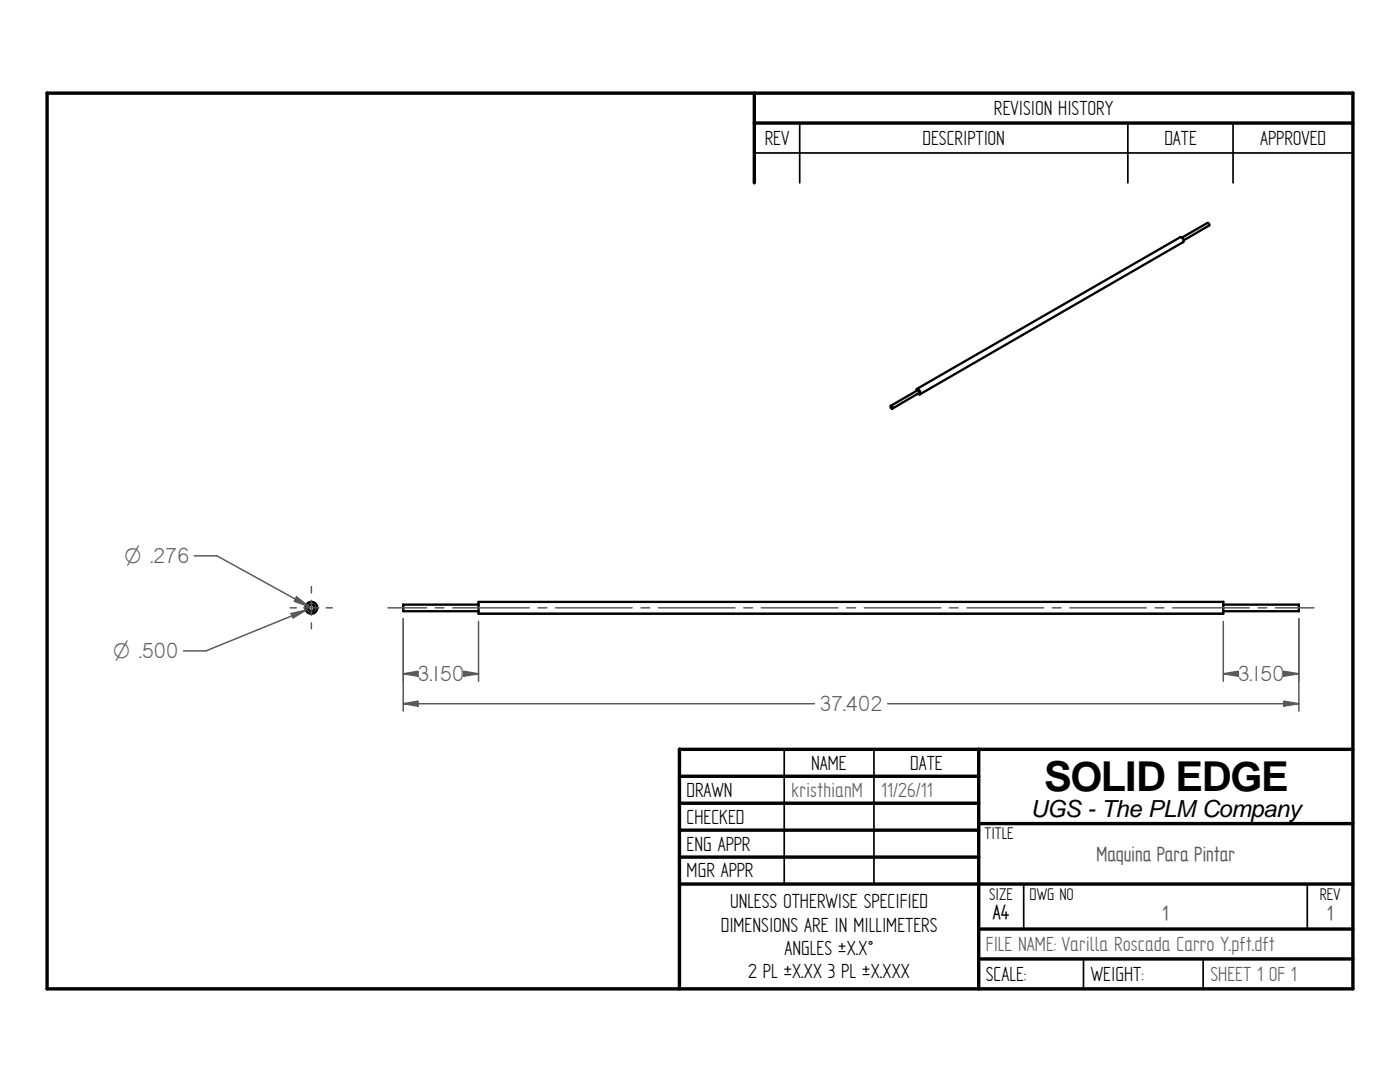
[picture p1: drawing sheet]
<svg xmlns="http://www.w3.org/2000/svg" width="279mm" height="216mm" viewBox="0 0 279 216" stroke-linecap="round" stroke-linejoin="round" font-family="sans-serif">
<g fill="none" stroke="#000" stroke-width=".68">
<path d="M9.4 18.6l260.6-.1v178.8h-260.6zM150.5 18.6v17.9M150.5 24.6h119.5M135.6 149.5v47.8M135.6 149.5h134.4M135.6 154.9h59.7M195.3 149.5v47.8M135.6 160.3h59.7M135.6 165.7h59.7M135.6 171h59.7M135.6 176.4h134.4M195.3 164.3h74.7"/>
<path d="M195.3 185.4h74.7M195.3 191.3h74.7"/>
</g>
<path d="M150.5 30.5h119.5M159.6 24.6v11.9M225.1 24.6v11.9M246.1 24.6v11.9M156.5 149.5v26.9M174.4 149.5v26.9M204.3 176.5v8.9M260.9 176.5v8.9M216.2 191.3v6M240.1 191.3v6" fill="none" stroke="#000" stroke-width=".34"/>
<g fill="none" stroke="#000" stroke-width=".47">
<path d="M236.1 48.3a.68 .68 0 0 0-.6-1l-52.6 30.3M236.1 48.3l-52.5 30.4M241.3 45v-.3l-.3-.2-5.1 2.9M241.3 45l-5.1 3M182.8 78l.2-.4a.73 .73 0 0 1 .6 1.1M183.2 78.6l.4 .1M183.4 78.4v-.3l-.3-.2-5.3 3.1M183.4 78.4l-5.3 3.1M177.8 81v-.1a.39 .39 0 0 1 .3 .6l-.3-.1zM80.4 120.6h15.1M80.5 120.6v1.4h15M95.5 120.1h148.6"/>
<path d="M244.1 120.6h15.1M244.1 120.1v2.4h-148.6v-2.4M259.2 120.6v1.4h-15.1"/>
<circle cx="62.1" cy="121.3" r=".65"/>
<circle cx="62.1" cy="121.3" r="1.18"/>
</g>
<path d="M61.1 121.6a1.08 1.08 0 0 1 .9-1.4 1.08 1.08 0 0 1 1.2 1.2 1.08 1.08 0 0 1-1.4 .9M95.5 122.4h148.6M95.5 120.2h148.6" fill="none" stroke="#000" stroke-width=".25"/>
<path d="M43.2 110.9l18.4 10.1M59.2 119.1l2.4 1.9-2.9-1z" fill="none" stroke="#595959" stroke-width=".3"/>
<path d="M59.2 119.1l2.4 1.9-2.9-1z" fill="#595959"/>
<path d="M38.8 110.9h4.5M58.1 122.4l2.9-.6-2.5 1.5zM61 121.8l-19.9 8.1" fill="none" stroke="#595959" stroke-width=".3"/>
<path d="M58.1 122.4l2.9-.6-2.5 1.5z" fill="#595959"/>
<path d="M36.6 129.9h4.5M92.5 133.9l3 .6-3 .4z" fill="none" stroke="#595959" stroke-width=".3"/>
<path d="M92.5 133.9l3 .6-3 .4z" fill="#595959"/>
<path d="M80.5 134.5l2.9-.6v1z" fill="none" stroke="#595959" stroke-width=".3"/>
<path d="M80.5 134.5l2.9-.6v1z" fill="#595959"/>
<path d="M80.4 134.5h1.9M80.5 123.4v12.5M93.7 134.5h1.8M95.5 124v11.9M244.1 134.5l3-.6v1z" fill="none" stroke="#595959" stroke-width=".3"/>
<path d="M244.1 134.5l3-.6v1z" fill="#595959"/>
<path d="M256.2 133.9l3 .6-3 .4z" fill="none" stroke="#595959" stroke-width=".3"/>
<path d="M256.2 133.9l3 .6-3 .4z" fill="#595959"/>
<path d="M244.1 124v11.9M244.1 134.5h1.9M257.4 134.5h1.8M259.2 123.4v12.5M80.5 140.4l2.9-.5v1z" fill="none" stroke="#595959" stroke-width=".3"/>
<path d="M80.5 140.4l2.9-.5v1z" fill="#595959"/>
<path d="M256.2 139.9l3 .5-3 .5z" fill="none" stroke="#595959" stroke-width=".3"/>
<path d="M256.2 139.9l3 .5-3 .5z" fill="#595959"/>
<g fill="none" stroke="#595959" stroke-width=".3">
<path d="M62.1 117.1v.5M62.1 117.6v.2M62.1 117.9v.4M62.1 119.8v3M57.9 121.3h.5M58.5 121.3h.1M58.7 121.3h.4M60.6 121.3h3M62.1 124.3v.4M62.1 124.8v.1M62.1 125.1v.4M65.1 121.3h.4"/>
<path d="M65.7 121.3h.1M65.9 121.3h.4M77.4 121.3h7.7M80.5 123.4v18.5M86.9 121.3h1.7M90.4 121.3h15.2M107.4 121.3h1.7M110.9 121.3h15.3M127.9 121.3h1.8M131.4 121.3h15.3M148.4 121.3h1.8M151.9 121.3h15.3"/>
<path d="M169 121.3h1.7M172.5 121.3h15.2M189.5 121.3h1.7M193 121.3h15.3M210 121.3h1.8M213.5 121.3h15.3M230.5 121.3h1.8M234 121.3h15.3M251.1 121.3h1.7M254.6 121.3h7.6M259.2 123.4v18.5M80.5 140.4h82"/>
<path d="M177.2 140.4h82"/>
</g>
<text font-size="8.2" x="208.4" y="157.8">SOLID EDGE</text>
<g font-size="4.9" fill="#595959">
<text x="83.3" y="135.9">3.150</text>
<text x="247" y="135.9">3.150</text>
<text x="163.5" y="141.9">37.402</text>
</g>
<text font-size="4.7" x="205.7" y="163">UGS - The PLM Company</text>
<g font-size="4.6">
<text x="198.4" y="22.9">REVISION HISTORY</text>
<text x="152.6" y="28.9">REV</text>
<text x="184.1" y="28.9">DESCRIPTION</text>
<text x="232.4" y="28.9">DATE</text>
<text x="251.5" y="28.9">APPROVED</text>
<text x="161.9" y="153.6">NAME</text>
<text x="181.7" y="153.6">DATE</text>
<text x="137" y="159">DRAWN</text>
<text x="137" y="164.3">CHECKED</text>
<text x="137" y="169.7">ENG APPR</text>
<text x="137" y="175.1">MGR APPR</text>
<text x="143.8" y="185.9">DIMENSIONS ARE IN MILLIMETERS</text>
<text x="145.7" y="181.2">UNLESS OTHERWISE SPECIFIED</text>
<text x="198.2" y="183.4">A4</text>
<text x="156.5" y="190.6">ANGLES ±X.X°</text>
<text x="149.3" y="195.2">2 PL ±X.XX 3 PL ±X.XXX</text>
<text x="196.8" y="195.7">SCALE:</text>
<text x="217.7" y="195.7">WEIGHT:</text>
</g>
<g font-size="4.6" fill="#595959">
<text x="24.8" y="112.4">O .276</text>
<text x="22.6" y="131.4">O .500</text>
<text x="157.9" y="159">kristhianM</text>
<text x="175.9" y="159">11/26/11</text>
<text x="218.9" y="171.8">Maquina Para Pintar</text>
<text x="232" y="183.5">1</text>
<text x="264.9" y="183.5">1</text>
<text x="196.8" y="189.8">FILE NAME: Varilla Roscada Carro Y.pft.dft</text>
<text x="241.6" y="195.7">SHEET 1 OF 1</text>
</g>
<g font-size="3.8">
<text x="196.5" y="167.4">TITLE</text>
<text x="197.4" y="179.5">SIZE</text>
<text x="205.5" y="179.5">DWG NO</text>
<text x="263.4" y="179.5">REV</text>
</g>
</svg>
